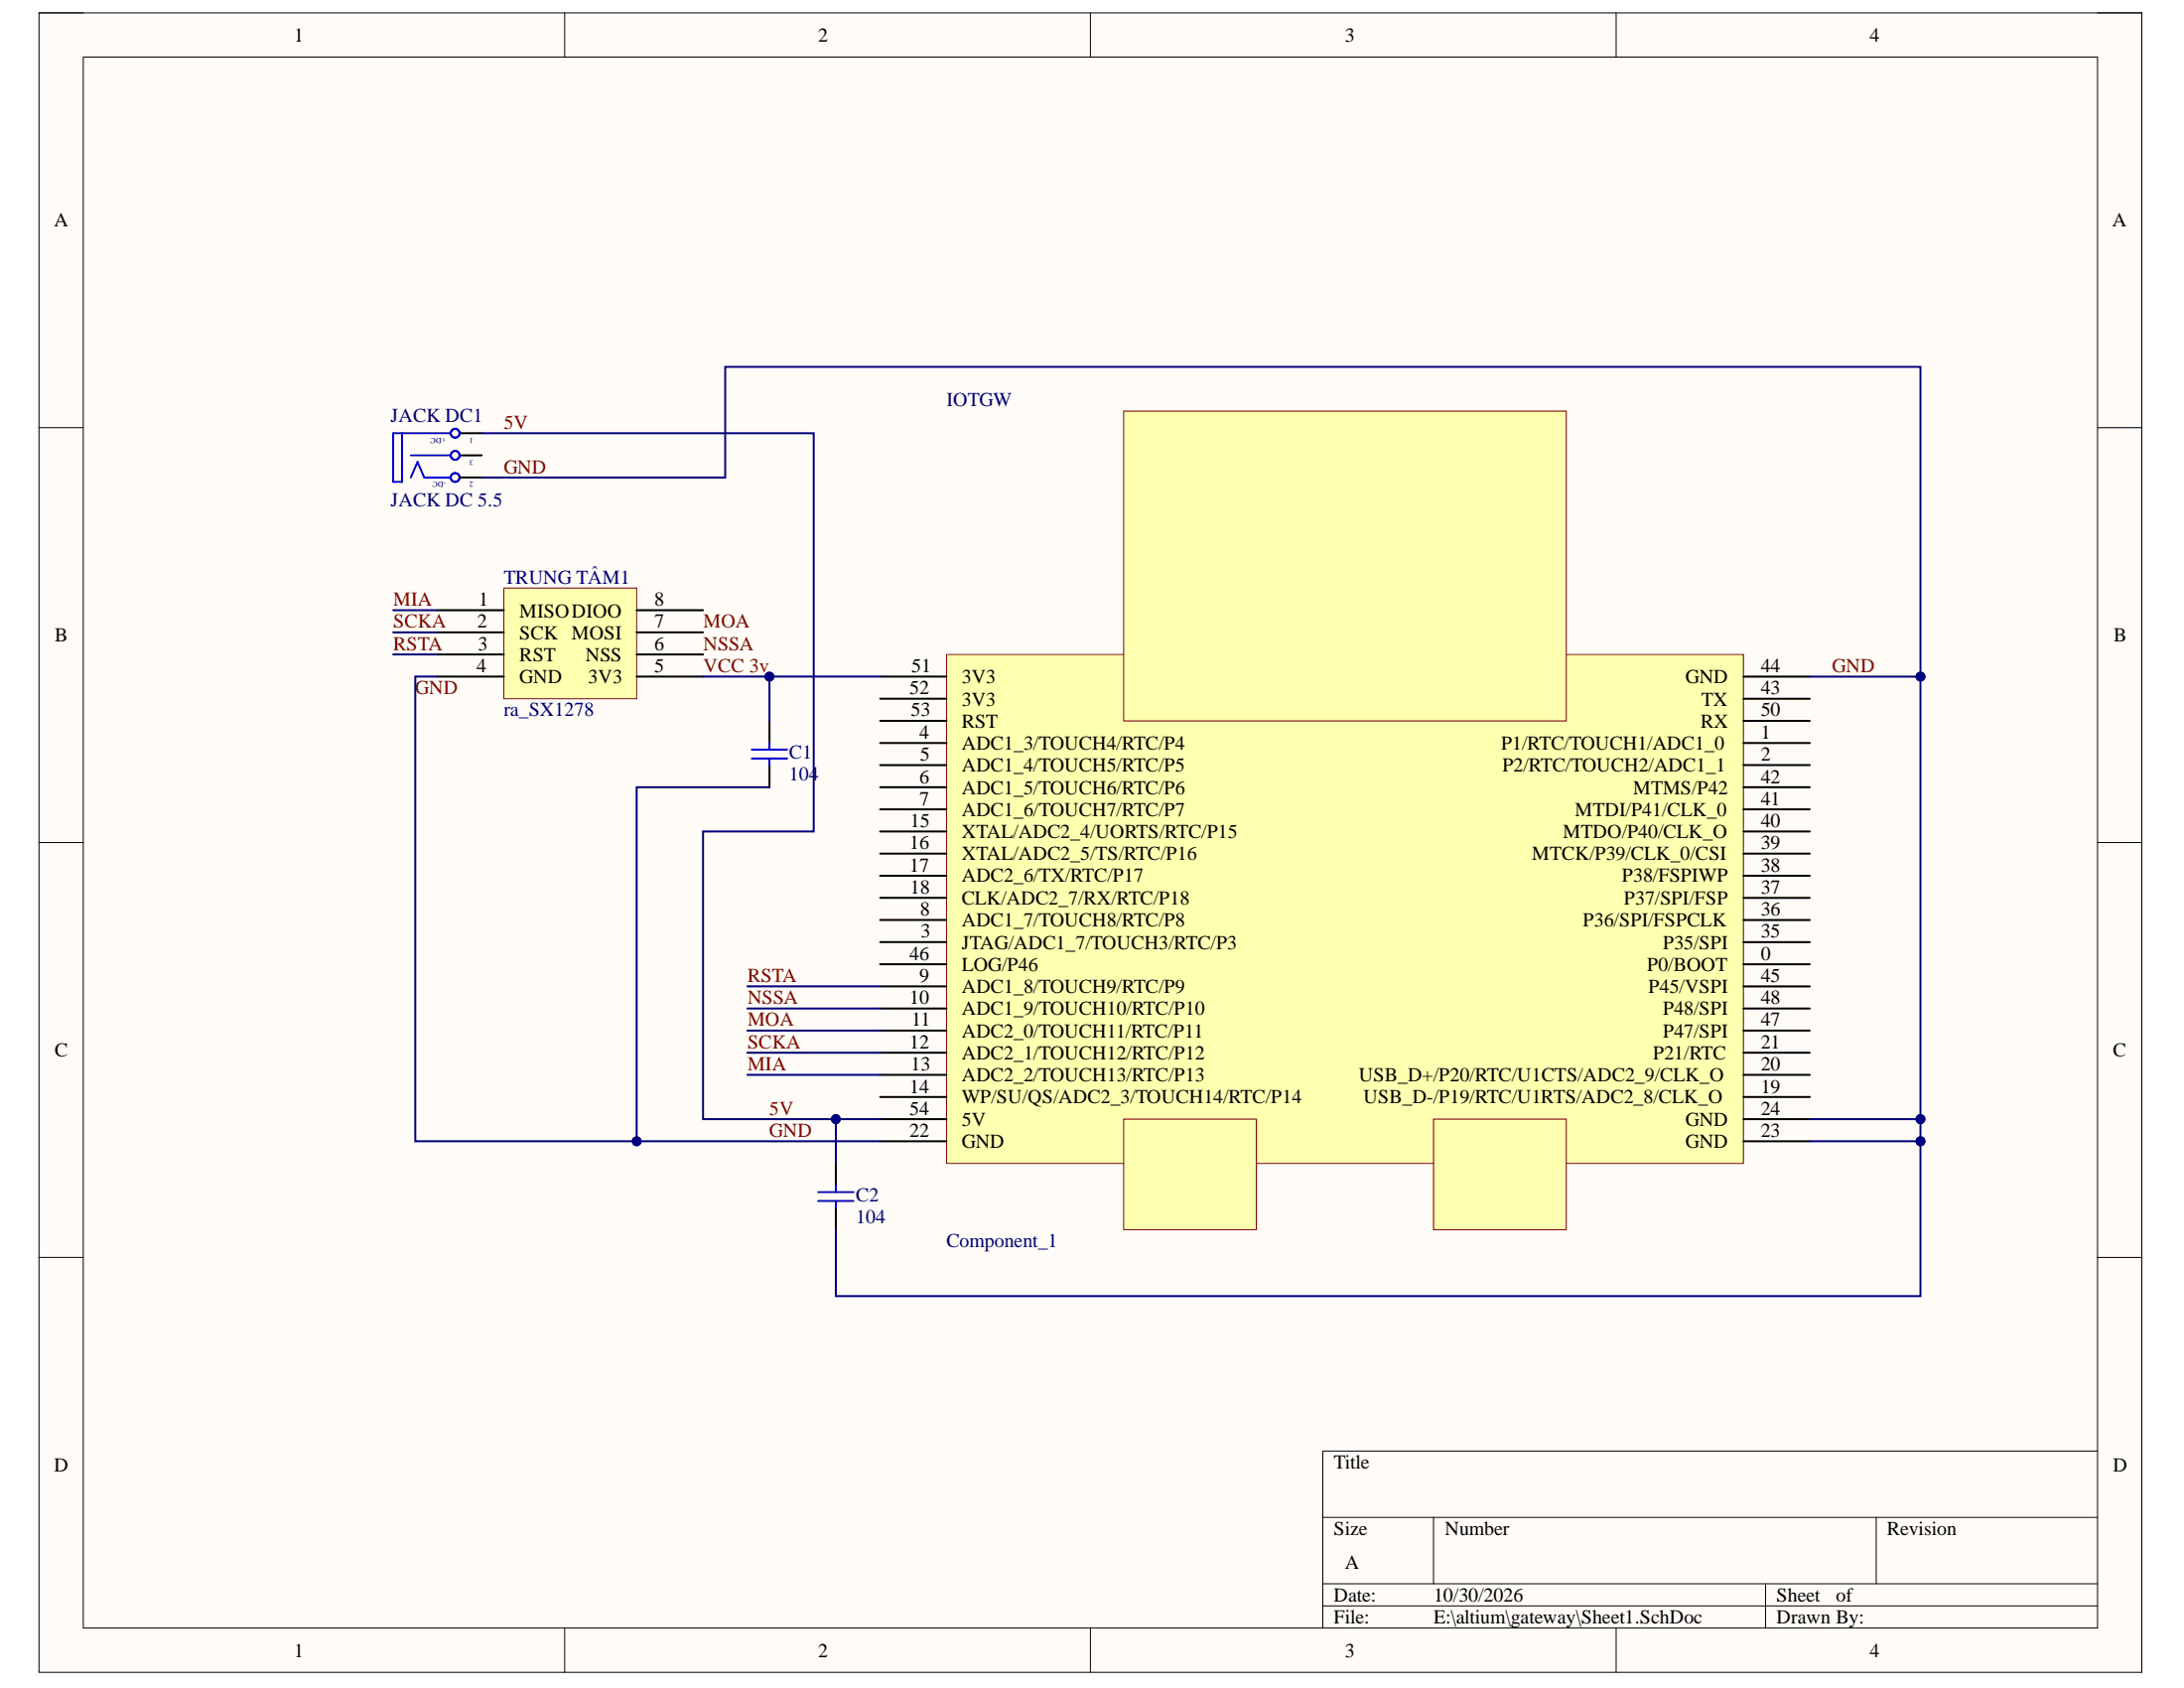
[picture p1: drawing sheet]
<svg xmlns="http://www.w3.org/2000/svg" width="279mm" height="216mm" viewBox="0 0 279 216" stroke-linecap="round" stroke-linejoin="round" font-family="sans-serif">
<path d="M5 1.6h269v212.3h-269z" fill-rule="evenodd" fill="#fffcf8"/>
<path d="M5 1.6h269v212.3h-269z" fill="none" stroke="#000" stroke-width=".13"/>
<path d="M10.7 7.3h257.6v200.9h-257.6z" fill-rule="evenodd" fill="#fffcf8"/>
<g fill="none" stroke="#000" stroke-width=".13">
<path d="M5 1.6h5.7M10.7 7.3h257.6v200.9h-257.6zM72.2 1.6v5.7M139.5 1.6v5.7M206.8 1.6v5.7M268.3 1.6h5.7v5.7M5 54.7h5.7M268.3 54.7h5.7M5 107.8h5.7M268.3 107.8h5.7M5 160.8h5.7M268.3 160.8h5.7"/>
<path d="M169.2 194.1h99.1M183.4 194.1v8.5M240 194.1v8.5M268.3 185.6h-99.1v22.6M72.2 208.2v5.7M139.5 208.2v5.7M169.2 202.6h99.1M169.2 205.4h99.1M206.8 208.2v5.7M225.9 202.6v5.6M274 208.2v5.7"/>
</g>
<path d="M64.5 75.2h16.9v14.2h-16.9z" fill-rule="evenodd" fill="#ffffb0"/>
<path d="M64.5 75.2h16.9v14.2h-16.9z" fill="none" stroke="#800000" stroke-width=".13"/>
<path d="M58.8 55.4h2.8M58.8 58.2h2.8M56 78.1h8.5M58.8 61.1h2.8M81.4 78.1h8.5M56 80.9h8.5M56 83.7h8.5M56 86.5h8.5M81.4 80.9h8.5M81.4 83.7h8.5M81.4 86.5h8.5" fill="none" stroke="#000" stroke-width=".25"/>
<g fill="none" stroke="#00f" stroke-width=".25">
<path d="M51.4 55.4v6.2h-1.1v-6.2h7.4M52.6 58.2h5.1M52.6 61.1l.8-2 .9 2h3.4"/>
<circle cx="58.2" cy="58.2" r=".57"/>
<circle cx="58.2" cy="55.4" r=".57"/>
<circle cx="58.2" cy="61.1" r=".57"/>
</g>
<path d="M121.1 83.7h101.9v65.1h-101.9z" fill-rule="evenodd" fill="#ffffb0"/>
<path d="M121.1 83.7h101.9v65.1h-101.9z" fill="none" stroke="#800000" stroke-width=".13"/>
<g fill="none" stroke="#000" stroke-width=".25">
<path d="M112.6 86.5h8.5M112.6 89.4h8.5M112.6 92.2h8.5M112.6 95h8.5M112.6 97.9h8.5M223 86.5h8.5M223 89.4h8.5M223 92.2h8.5M223 95h8.5M223 97.9h8.5M112.6 100.7h8.5M112.6 103.5h8.5"/>
<path d="M112.6 106.3h8.5M112.6 109.2h8.5M112.6 112h8.5M112.6 114.8h8.5M112.6 117.7h8.5M223 100.7h8.5M223 103.5h8.5M223 106.3h8.5M223 109.2h8.5M223 112h8.5M223 114.8h8.5M223 117.7h8.5"/>
<path d="M112.6 120.5h8.5M112.6 123.3h8.5M112.6 126.2h8.5M112.6 129h8.5M112.6 131.8h8.5M112.6 134.6h8.5M112.6 137.5h8.5M223 120.5h8.5M223 126.2h8.5M223 129h8.5M223 131.8h8.5M223 134.6h8.5"/>
<path d="M223 137.5h8.5M223 123.3h8.5M112.6 140.3h8.5M112.6 143.1h8.5M112.6 146h8.5M223 140.3h8.5M223 143.1h8.5M223 146h8.5"/>
</g>
<path d="M143.7 143.1h17v14.2h-17z" fill-rule="evenodd" fill="#ffffb0"/>
<path d="M143.7 143.1h17v14.2h-17z" fill="none" stroke="#800000" stroke-width=".13"/>
<path d="M183.4 143.1h17v14.2h-17z" fill-rule="evenodd" fill="#ffffb0"/>
<path d="M183.4 143.1h17v14.2h-17z" fill="none" stroke="#800000" stroke-width=".13"/>
<path d="M143.7 52.6h56.7v39.6h-56.7z" fill-rule="evenodd" fill="#ffffb0"/>
<path d="M143.7 52.6h56.7v39.6h-56.7z" fill="none" stroke="#800000" stroke-width=".13"/>
<path d="M98.4 92.2v2.8M98.4 97.9v2.8M106.9 148.8v2.8M106.9 154.5v2.8" fill="none" stroke="#000" stroke-width=".25"/>
<path d="M96.2 95.9h4.5M96.2 97h4.5M98.4 95v.9M98.4 97v.9M104.7 152.5h4.5M104.7 153.6h4.5M106.9 151.6v.9M106.9 153.6v.9" fill="none" stroke="#00f" stroke-width=".25"/>
<path d="M50.3 78.1h5.7M50.3 80.9h5.7M50.3 83.7h5.7M89.9 86.5h22.7M95.6 134.6h17M95.6 137.5h17M95.6 126.2h17M95.6 129h17M95.6 131.8h17" fill="none" stroke="#000080" stroke-width=".25"/>
<circle cx="98.4" cy="86.5" r=".57" fill="#000080"/>
<circle cx="98.4" cy="86.5" r=".57" fill="none" stroke="#000080" stroke-width=".13"/>
<path d="M61.6 61.1h31.2v-14.2h152.9v39.6h-14.2" fill="none" stroke="#000080" stroke-width=".25"/>
<circle cx="245.7" cy="86.5" r=".57" fill="#000080"/>
<circle cx="245.7" cy="86.5" r=".57" fill="none" stroke="#000080" stroke-width=".13"/>
<path d="M61.6 55.4h42.5v50.9h-14.2v36.8h22.7" fill="none" stroke="#000080" stroke-width=".25"/>
<circle cx="106.9" cy="143.1" r=".57" fill="#000080"/>
<circle cx="106.9" cy="143.1" r=".57" fill="none" stroke="#000080" stroke-width=".13"/>
<path d="M106.9 143.1v5.7" fill="none" stroke="#000080" stroke-width=".25"/>
<circle cx="106.9" cy="143.1" r=".57" fill="#000080"/>
<circle cx="106.9" cy="143.1" r=".57" fill="none" stroke="#000080" stroke-width=".13"/>
<path d="M56 86.5h-2.9v59.5h59.5" fill="none" stroke="#000080" stroke-width=".25"/>
<circle cx="81.4" cy="146" r=".57" fill="#000080"/>
<circle cx="81.4" cy="146" r=".57" fill="none" stroke="#000080" stroke-width=".13"/>
<path d="M98.4 86.5v5.7" fill="none" stroke="#000080" stroke-width=".25"/>
<circle cx="98.4" cy="86.5" r=".57" fill="#000080"/>
<circle cx="98.4" cy="86.5" r=".57" fill="none" stroke="#000080" stroke-width=".13"/>
<path d="M98.4 100.7h-17v45.3" fill="none" stroke="#000080" stroke-width=".25"/>
<circle cx="81.4" cy="146" r=".57" fill="#000080"/>
<circle cx="81.4" cy="146" r=".57" fill="none" stroke="#000080" stroke-width=".13"/>
<path d="M245.7 86.5v79.3h-138.8v-8.5" fill="none" stroke="#000080" stroke-width=".25"/>
<circle cx="245.7" cy="146" r=".57" fill="#000080"/>
<circle cx="245.7" cy="146" r=".57" fill="none" stroke="#000080" stroke-width=".13"/>
<circle cx="245.7" cy="143.1" r=".57" fill="#000080"/>
<circle cx="245.7" cy="143.1" r=".57" fill="none" stroke="#000080" stroke-width=".13"/>
<circle cx="245.7" cy="86.5" r=".57" fill="#000080"/>
<circle cx="245.7" cy="86.5" r=".57" fill="none" stroke="#000080" stroke-width=".13"/>
<path d="M231.5 143.1h14.2" fill="none" stroke="#000080" stroke-width=".25"/>
<circle cx="245.7" cy="143.1" r=".57" fill="#000080"/>
<circle cx="245.7" cy="143.1" r=".57" fill="none" stroke="#000080" stroke-width=".13"/>
<path d="M231.5 146h14.2" fill="none" stroke="#000080" stroke-width=".25"/>
<circle cx="245.7" cy="146" r=".57" fill="#000080"/>
<circle cx="245.7" cy="146" r=".57" fill="none" stroke="#000080" stroke-width=".13"/>
<g font-size="2.5">
<text x="37.6" y="5.3">1</text>
<text x="104.7" y="5.3">2</text>
<text x="172.1" y="5.3">3</text>
<text x="239.2" y="5.3">4</text>
<text x="6.9" y="29">A</text>
<text x="270.2" y="29">A</text>
<text x="61.2" y="77.5">1</text>
<text x="83.7" y="77.5">8</text>
<text x="7" y="82.1">B</text>
<text x="61" y="80.3">2</text>
<text x="61.1" y="83.2">3</text>
<text x="66.5" y="78.9">MISODIOO</text>
<text x="66.5" y="81.7">SCK MOSI</text>
<text x="83.7" y="80.3">7</text>
<text x="83.7" y="83.2">6</text>
<text x="270.4" y="82.1">B</text>
<text x="61" y="86">4</text>
<text x="66.5" y="84.6">RST</text>
<text x="66.5" y="87.4">GND</text>
<text x="74.9" y="84.6">NSS</text>
<text x="75.3" y="87.4">3V3</text>
<text x="83.7" y="86">5</text>
<text x="116.3" y="88.8">52</text>
<text x="116.6" y="86">51</text>
<text x="123" y="87.4">3V3</text>
<text x="215.6" y="87.4">GND</text>
<text x="225.3" y="88.8">43</text>
<text x="225.3" y="86">44</text>
<text x="116.5" y="91.6">53</text>
<text x="117.6" y="94.5">4</text>
<text x="123" y="90.3">3V3</text>
<text x="123" y="93.1">RST</text>
<text x="123" y="95.9">ADC1_3/TOUCH4/RTC/P4</text>
<text x="192" y="95.9">P1/RTC/TOUCH1/ADC1_0</text>
<text x="217.6" y="93.1">RX</text>
<text x="217.6" y="90.3">TX</text>
<text x="225.3" y="94.5">1</text>
<text x="225.3" y="91.6">50</text>
<text x="117.6" y="100.1">6</text>
<text x="117.7" y="97.3">5</text>
<text x="123" y="98.7">ADC1_4/TOUCH5/RTC/P5</text>
<text x="123" y="101.6">ADC1_5/TOUCH6/RTC/P6</text>
<text x="192.2" y="98.7">P2/RTC/TOUCH2/ADC1_1</text>
<text x="208.9" y="101.6">MTMS/P42</text>
<text x="225.3" y="100.1">42</text>
<text x="225.3" y="97.3">2</text>
<text x="116.4" y="105.8">15</text>
<text x="117.6" y="102.9">7</text>
<text x="123" y="104.4">ADC1_6/TOUCH7/RTC/P7</text>
<text x="123" y="107.2">XTAL/ADC2_4/UORTS/RTC/P15</text>
<text x="200" y="107.2">MTDO/P40/CLK_O</text>
<text x="201.5" y="104.4">MTDI/P41/CLK_0</text>
<text x="225.3" y="105.8">40</text>
<text x="225.3" y="102.9">41</text>
<text x="116.3" y="108.6">16</text>
<text x="116.3" y="111.5">17</text>
<text x="123" y="110">XTAL/ADC2_5/TS/RTC/P16</text>
<text x="123" y="112.8">ADC2_6/TX/RTC/P17</text>
<text x="196" y="110">MTCK/P39/CLK_0/CSI</text>
<text x="207.5" y="112.8">P38/FSPIWP</text>
<text x="225.3" y="111.5">38</text>
<text x="225.3" y="108.6">39</text>
<text x="116.4" y="114.3">18</text>
<text x="117.7" y="117.1">8</text>
<text x="117.8" y="119.9">3</text>
<text x="123" y="115.7">CLK/ADC2_7/RX/RTC/P18</text>
<text x="123" y="118.5">ADC1_7/TOUCH8/RTC/P8</text>
<text x="202.5" y="118.5">P36/SPI/FSPCLK</text>
<text x="207.8" y="115.7">P37/SPI/FSP</text>
<text x="225.3" y="119.9">35</text>
<text x="225.3" y="117.1">36</text>
<text x="225.3" y="114.3">37</text>
<text x="116.3" y="122.8">46</text>
<text x="117.6" y="125.6">9</text>
<text x="123" y="121.4">JTAG/ADC1_7/TOUCH3/RTC/P3</text>
<text x="123" y="124.1">LOG/P46</text>
<text x="210.7" y="124.1">P0/BOOT</text>
<text x="212.7" y="121.4">P35/SPI</text>
<text x="225.3" y="125.6">45</text>
<text x="225.3" y="122.8">0</text>
<text x="116.3" y="128.5">10</text>
<text x="116.6" y="131.2">11</text>
<text x="123" y="127">ADC1_8/TOUCH9/RTC/P9</text>
<text x="123" y="129.8">ADC1_9/TOUCH10/RTC/P10</text>
<text x="210.9" y="127">P45/VSPI</text>
<text x="212.7" y="129.8">P48/SPI</text>
<text x="225.3" y="131.2">47</text>
<text x="225.3" y="128.5">48</text>
<text x="7" y="135.1">C</text>
<text x="116.3" y="134.1">12</text>
<text x="116.5" y="136.9">13</text>
<text x="123" y="132.7">ADC2_0/TOUCH11/RTC/P11</text>
<text x="123" y="135.5">ADC2_1/TOUCH12/RTC/P12</text>
<text x="211.5" y="135.5">P21/RTC</text>
<text x="212.7" y="132.7">P47/SPI</text>
<text x="225.3" y="136.9">20</text>
<text x="225.3" y="134.1">21</text>
<text x="270.3" y="135.1">C</text>
<text x="116.3" y="139.8">14</text>
<text x="116.3" y="142.6">54</text>
<text x="123" y="138.3">ADC2_2/TOUCH13/RTC/P13</text>
<text x="123" y="141.1">WP/SU/QS/ADC2_3/TOUCH14/RTC/P14</text>
<text x="173.8" y="138.3">USB_D+/P20/RTC/U1CTS/ADC2_9/CLK_O</text>
<text x="174.4" y="141.1">USB_D-/P19/RTC/U1RTS/ADC2_8/CLK_O</text>
<text x="225.3" y="142.6">24</text>
<text x="225.3" y="139.8">19</text>
<text x="116.3" y="145.4">22</text>
<text x="123" y="144">5V</text>
<text x="123" y="146.8">GND</text>
<text x="215.6" y="146.8">GND</text>
<text x="215.6" y="144">GND</text>
<text x="225.3" y="145.4">23</text>
<text x="6.9" y="188.2">D</text>
<text x="170.6" y="187.9">Title</text>
<text x="270.3" y="188.2">D</text>
<text x="170.6" y="196.3">Size</text>
<text x="184.8" y="196.3">Number</text>
<text x="241.4" y="196.3">Revision</text>
<text x="172.1" y="200.6">A</text>
<text x="170.6" y="204.9">Date:</text>
<text x="170.6" y="207.6">File:</text>
<text x="183.4" y="204.9">10/30/2026</text>
<text x="183.4" y="207.6">E:\altium\gateway\Sheet1.SchDoc</text>
<text x="227.3" y="204.9">Sheet</text>
<text x="227.3" y="207.6">Drawn By:</text>
<text x="234.9" y="204.9">of</text>
<text x="37.6" y="211.9">1</text>
<text x="104.7" y="211.9">2</text>
<text x="172.1" y="211.9">3</text>
<text x="239.2" y="211.9">4</text>
</g>
<g font-size="2.5" fill="#000080">
<text x="121.1" y="52">IOTGW</text>
<text x="50" y="54">JACK DC1</text>
<text x="50" y="64.7">JACK DC 5.5</text>
<text x="64.4" y="74.6">TRUNG TÂM1</text>
<text x="64.4" y="91.6">ra_SX1278</text>
<text x="101" y="97">C1</text>
<text x="101" y="99.8">104</text>
<text x="109.5" y="153.6">C2</text>
<text x="109.5" y="156.4">104</text>
<text x="121.1" y="159.6">Component_1</text>
</g>
<g font-size="2.5" fill="#800000">
<text x="64.4" y="54.9">5V</text>
<text x="64.4" y="60.5">GND</text>
<text x="50.3" y="77.5">MIA</text>
<text x="50.3" y="80.3">SCKA</text>
<text x="50.3" y="83.2">RSTA</text>
<text x="90" y="80.3">MOA</text>
<text x="90" y="83.2">NSSA</text>
<text x="53.1" y="88.8">GND</text>
<text x="90" y="86">VCC 3v</text>
<text x="234.4" y="86">GND</text>
<text x="95.6" y="125.6">RSTA</text>
<text x="95.6" y="128.5">NSSA</text>
<text x="95.6" y="131.2">MOA</text>
<text x="95.6" y="134.1">SCKA</text>
<text x="95.6" y="136.9">MIA</text>
<text x="98.4" y="142.6">5V</text>
<text x="98.4" y="145.4">GND</text>
</g>
<g font-size="1" fill="#000080">
<text x="57.1" y="56" transform="rotate(-180 57.1 56)">+DC</text>
<text x="60.5" y="56" transform="rotate(-180 60.5 56)">1</text>
<text x="60.5" y="58.7" transform="rotate(-180 60.5 58.7)">3</text>
<text x="57.1" y="61.6" transform="rotate(-180 57.1 61.6)">-DC</text>
<text x="60.5" y="61.6" transform="rotate(-180 60.5 61.6)">2</text>
</g>
</svg>
